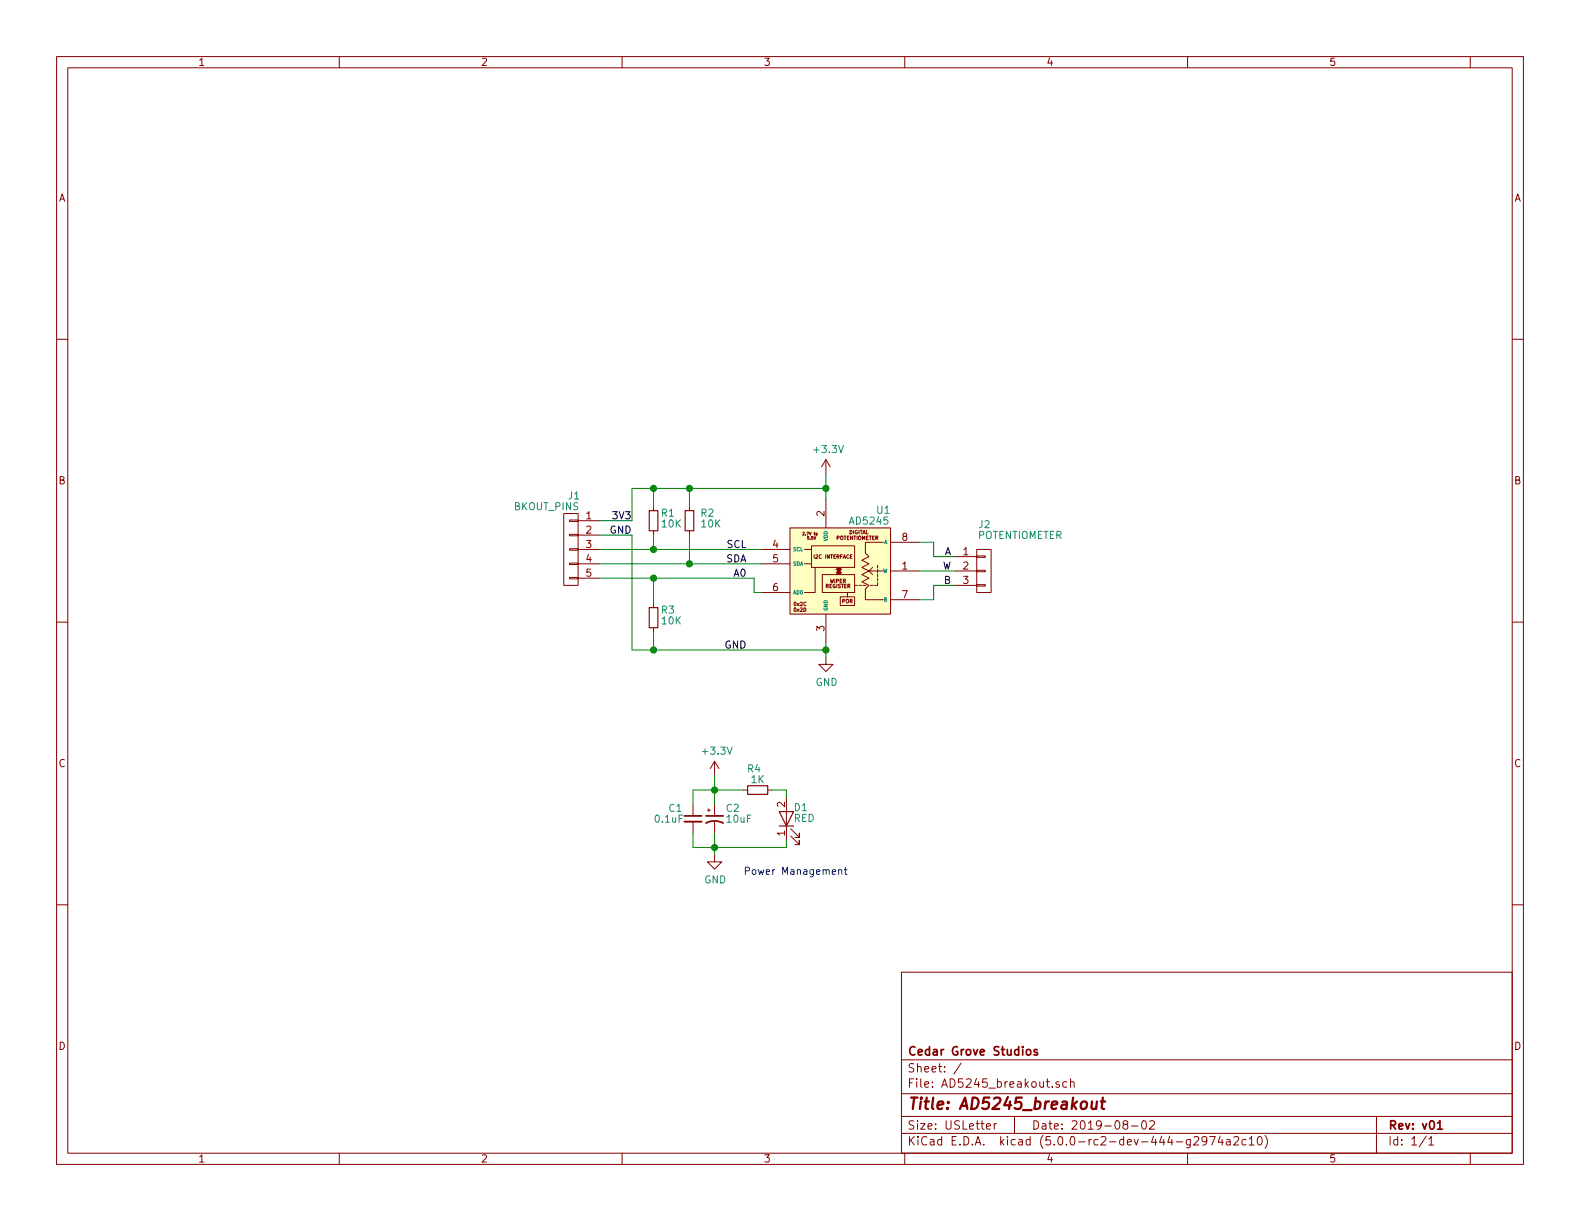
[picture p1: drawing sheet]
EESchema Schematic File Version 4
LIBS:AD5245_breakout-cache
EELAYER 26 0
EELAYER END
$Descr USLetter 11000 8500
encoding utf-8
Sheet 1 1
Title "AD5245_breakout"
Date "2019-08-02"
Rev "v01"
Comp "Cedar Grove Studios"
Comment1 ""
Comment2 ""
Comment3 ""
Comment4 ""
$EndDescr
$Comp
L power:GND #PWR0101
U 1 1
P 4975 5950
F 0 "#PWR0101" H 4975 5700 50  0001 C CNN
F 1 "GND" H 4980 5777 50  0000 C CNN
F 2 "" H 4975 5950 50  0001 C CNN
F 3 "" H 4975 5950 50  0001 C CNN
	1    4975 5950
	1    0    0    -1  
$EndComp
$Comp
L device:CP1_Small C2
U 1 1
P 4975 5700
F 0 "C2" H 5050 5775 50  0000 L CNN
F 1 "10uF" H 5050 5700 50  0000 L CNN
F 2 "Capacitors_SMD:C_0805" H 4975 5700 50  0001 C CNN
F 3 "" H 4975 5700 50  0001 C CNN
	1    4975 5700
	1    0    0    -1  
$EndComp
$Comp
L device:C_Small C1
U 1 1
P 4825 5700
F 0 "C1" H 4650 5775 50  0000 L CNN
F 1 "0.1uF" H 4550 5700 50  0000 L CNN
F 2 "Capacitors_SMD:C_0805" H 4825 5700 50  0001 C CNN
F 3 "" H 4825 5700 50  0001 C CNN
	1    4825 5700
	1    0    0    -1  
$EndComp
Wire Wire Line
	4825 5900 4825 5800
Wire Wire Line
	4975 5800 4975 5900
Connection ~ 4975 5900
Wire Wire Line
	4975 5900 4825 5900
Wire Wire Line
	4825 5500 4825 5600
Wire Wire Line
	4975 5600 4975 5500
Wire Wire Line
	4975 5500 4825 5500
Text Notes 5175 6100 0    50   ~ 0
Power Management
$Comp
L conn:CONN_01X03 J2
U 1 1
P 6850 3975
F 0 "J2" H 6900 4300 50  0000 R CNN
F 1 "POTENTIOMETER" H 7400 4225 50  0000 R CNN
F 2 "Adafruit:Pin_Header_Straight_1x03_Pitch2.54mm_no_silk" H 6900 3875 50  0001 C CNN
F 3 "" H 6900 3875 50  0001 C CNN
	1    6850 3975
	1    0    0    -1  
$EndComp
$Comp
L device:LED D1
U 1 1
P 5475 5700
F 0 "D1" V 5550 5600 50  0000 C CNN
F 1 "RED" V 5475 5575 50  0000 C CNN
F 2 "LEDs:LED_0805" H 5475 5700 50  0001 C CNN
F 3 "" H 5475 5700 50  0001 C CNN
	1    5475 5700
	0    -1   -1   0   
$EndComp
$Comp
L device:R_Small R4
U 1 1
P 5275 5500
F 0 "R4" V 5125 5475 50  0000 C CNN
F 1 "1K" V 5200 5500 50  0000 C CNN
F 2 "Resistors_SMD:R_0805" H 5275 5500 50  0001 C CNN
F 3 "" H 5275 5500 50  0001 C CNN
	1    5275 5500
	0    1    1    0   
$EndComp
Wire Wire Line
	5475 5500 5475 5550
Wire Wire Line
	5475 5850 5475 5900
$Comp
L power:+3.3V #PWR0102
U 1 1
P 4975 5400
F 0 "#PWR0102" H 4975 5250 50  0001 C CNN
F 1 "+3.3V" H 4990 5573 50  0000 C CNN
F 2 "" H 4975 5400 50  0001 C CNN
F 3 "" H 4975 5400 50  0001 C CNN
	1    4975 5400
	1    0    0    -1  
$EndComp
Wire Wire Line
	4975 5500 4975 5400
Connection ~ 4975 5500
Wire Wire Line
	4975 5950 4975 5900
Wire Wire Line
	4975 5500 5175 5500
Wire Wire Line
	5375 5500 5475 5500
Wire Wire Line
	5475 5900 4975 5900
Text Label 5200 3825 2    50   ~ 0
SCL
Text Label 5200 3925 2    50   ~ 0
SDA
$Comp
L power:GND #PWR0103
U 1 1
P 5750 4575
F 0 "#PWR0103" H 5750 4325 50  0001 C CNN
F 1 "GND" H 5755 4402 50  0000 C CNN
F 2 "" H 5750 4575 50  0001 C CNN
F 3 "" H 5750 4575 50  0001 C CNN
	1    5750 4575
	1    0    0    -1  
$EndComp
$Comp
L Adafruit:AD5245 U1
U 1 1
P 5850 3975
F 0 "U1" H 6150 4400 50  0000 C CNN
F 1 "AD5245" H 6050 4325 50  0000 C CNN
F 2 "TO_SOT_Packages_SMD:SOT-23-8" H 5850 3925 50  0001 C CNN
F 3 "" H 5850 3925 50  0001 C CNN
	1    5850 3975
	1    0    0    -1  
$EndComp
Wire Wire Line
	6400 3775 6500 3775
$Comp
L device:R_Small R1
U 1 1
P 4550 3625
F 0 "R1" H 4450 3575 50  0000 C CNN
F 1 "10K" H 4425 3650 50  0000 C CNN
F 2 "Resistors_SMD:R_0805" H 4550 3625 50  0001 C CNN
F 3 "" H 4550 3625 50  0001 C CNN
	1    4550 3625
	-1   0    0    1   
$EndComp
$Comp
L device:R_Small R2
U 1 1
P 4800 3625
F 0 "R2" H 4675 3575 50  0000 C CNN
F 1 "10K" H 4650 3650 50  0000 C CNN
F 2 "Resistors_SMD:R_0805" H 4800 3625 50  0001 C CNN
F 3 "" H 4800 3625 50  0001 C CNN
	1    4800 3625
	-1   0    0    1   
$EndComp
Wire Wire Line
	4800 3725 4800 3925
Wire Wire Line
	4800 3400 4800 3525
Wire Wire Line
	4550 3525 4550 3400
Wire Wire Line
	4550 3725 4550 3825
$Comp
L power:+3.3V #PWR0104
U 1 1
P 5750 3300
F 0 "#PWR0104" H 5750 3150 50  0001 C CNN
F 1 "+3.3V" H 5765 3473 50  0000 C CNN
F 2 "" H 5750 3300 50  0001 C CNN
F 3 "" H 5750 3300 50  0001 C CNN
	1    5750 3300
	1    0    0    -1  
$EndComp
$Comp
L conn:CONN_01X05 J1
U 1 1
P 3975 3825
F 0 "J1" H 4000 4200 50  0000 R CNN
F 1 "BKOUT_PINS" H 4375 4125 50  0000 R CNN
F 2 "Adafruit:Pin_Header_Straight_1x05_Pitch2.54mm_no_silk" H 4025 3725 50  0001 C CNN
F 3 "" H 4025 3725 50  0001 C CNN
	1    3975 3825
	-1   0    0    -1  
$EndComp
Wire Wire Line
	5750 4475 5750 4525
Wire Wire Line
	4175 3625 4400 3625
Text Label 5200 4025 2    50   ~ 0
A0
Wire Wire Line
	4400 3725 4175 3725
Wire Wire Line
	4175 3825 4550 3825
Connection ~ 4550 3825
Wire Wire Line
	4175 3925 4800 3925
Connection ~ 4800 3925
Wire Wire Line
	4175 4025 4550 4025
Wire Wire Line
	4400 3400 4550 3400
Wire Wire Line
	4400 3400 4400 3625
Connection ~ 4550 3400
Wire Wire Line
	4550 3400 4800 3400
Wire Wire Line
	5750 3400 5750 3300
$Comp
L device:R_Small R3
U 1 1
P 4550 4300
F 0 "R3" H 4450 4250 50  0000 C CNN
F 1 "10K" H 4425 4325 50  0000 C CNN
F 2 "Resistors_SMD:R_0805" H 4550 4300 50  0001 C CNN
F 3 "" H 4550 4300 50  0001 C CNN
	1    4550 4300
	-1   0    0    1   
$EndComp
Wire Wire Line
	4550 4200 4550 4025
Connection ~ 4550 4025
Wire Wire Line
	5300 4125 5250 4125
Wire Wire Line
	5250 4125 5250 4025
Wire Wire Line
	4550 4025 5250 4025
Wire Wire Line
	4800 3925 5300 3925
Wire Wire Line
	4550 3825 5300 3825
Wire Wire Line
	4800 3400 5750 3400
Connection ~ 4800 3400
Wire Wire Line
	5750 3400 5750 3475
Connection ~ 5750 3400
Wire Wire Line
	5750 4525 4550 4525
Connection ~ 5750 4525
Wire Wire Line
	5750 4525 5750 4575
Connection ~ 4550 4525
Wire Wire Line
	4550 4525 4400 4525
Wire Wire Line
	4400 3725 4400 4525
Wire Wire Line
	4550 4400 4550 4525
Wire Wire Line
	6400 3975 6650 3975
Wire Wire Line
	6500 3775 6500 3875
Wire Wire Line
	6500 3875 6650 3875
Wire Wire Line
	6500 4075 6500 4175
Wire Wire Line
	6500 4175 6400 4175
Wire Wire Line
	6500 4075 6650 4075
Text Label 6625 3875 2    50   ~ 0
A
Text Label 6625 3975 2    50   ~ 0
W
Text Label 6625 4075 2    50   ~ 0
B
Text Label 5200 4525 2    50   ~ 0
GND
Text Label 4400 3725 2    50   ~ 0
GND
Text Label 4400 3625 2    50   ~ 0
3V3
$EndSCHEMATC
